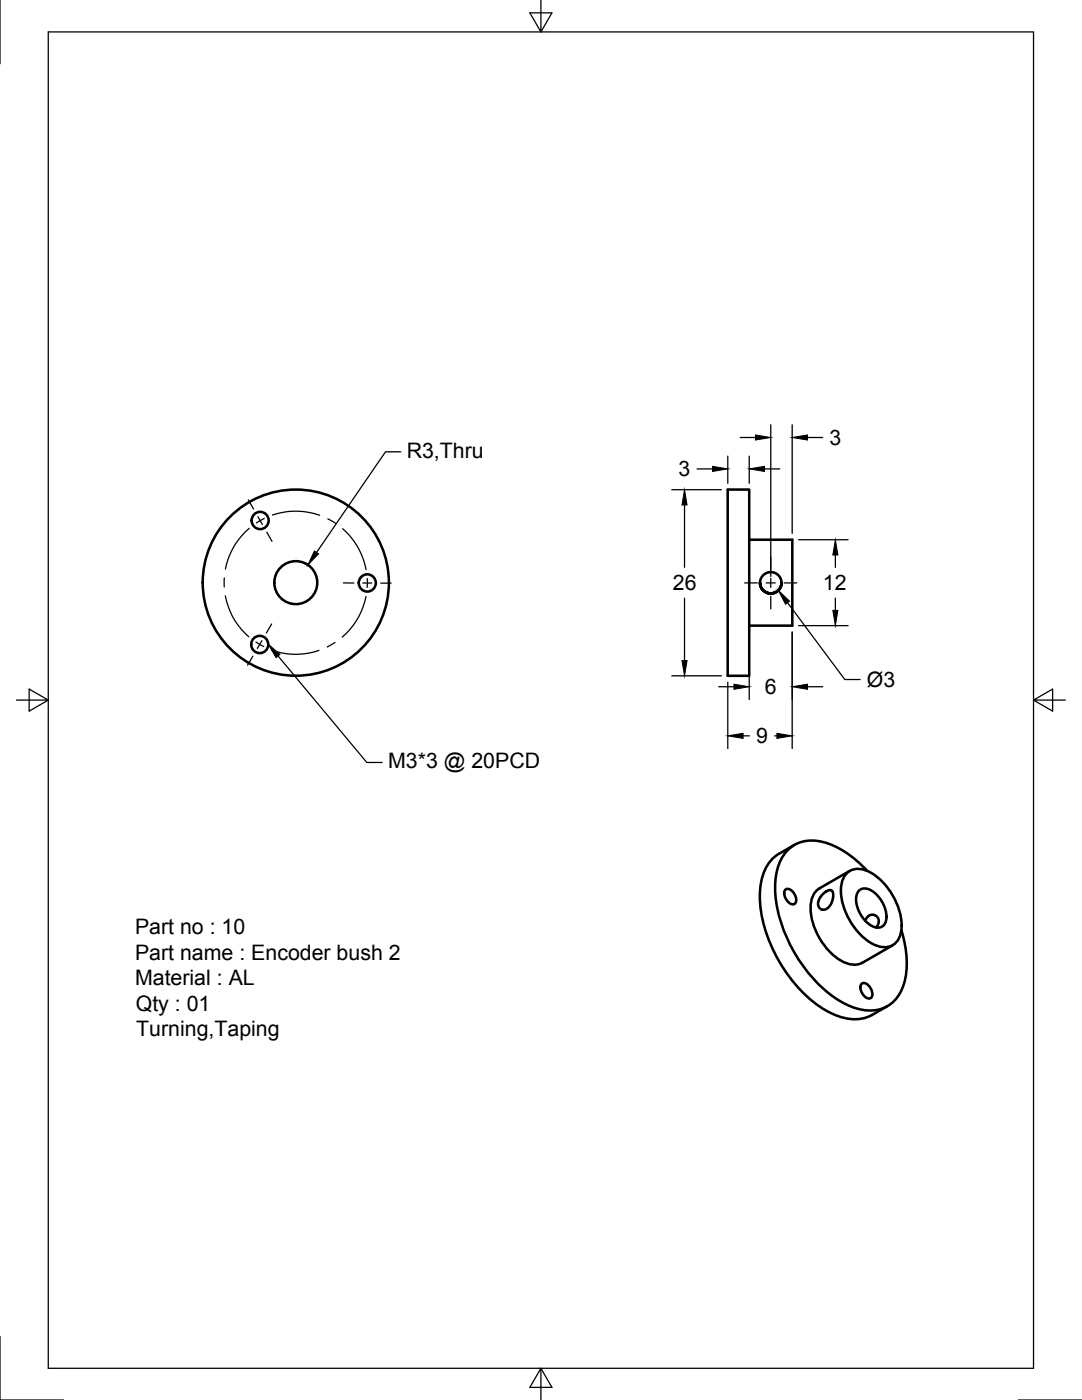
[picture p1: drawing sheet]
<svg xmlns="http://www.w3.org/2000/svg" width="216mm" height="279mm" viewBox="0 0 216 279" stroke-linecap="round" stroke-linejoin="round" font-family="sans-serif">
<!-- layer: Visible -->
<g fill="none" stroke="#000" stroke-width=".51">
<path d="M145.2 97.7h4.3v37.2h-4.3zM149.5 107.7h8.6v17.2h-8.6M151.7 116.3l.1 .8 .5 .7 .6 .4 .7 .2 .9-.1 .7-.4 .5-.7 .2-.9M151.7 116.3v.6l.4 .7 .7 .6 .9 .2 .8-.1 .7-.4 .5-.6 .2-.8v-.2l-.2 .9-.5 .7-.7 .4-.8 .1-.9-.2-.6-.5-.5-.8zM156.7 177.5a1.47 1.47 0 0 1 2 1.2 1.3 1.3 0 0 1-.3 1.8 2.11 2.11 0 0 1-1.7-3zM158.5 168.6l-3 1.8a8.4 8.4 0 0 0-3.8 7 26.9 26.9 0 0 0 5.8 17.5 21.2 21.2 0 0 0 11 8.3 7.6 7.6 0 0 0 5.5-.7M164 178.6l.7-.6 .8-.4 .5 .1 .2 .5v.8l-.3 1.1-.5 .9-.8 .5h-.8l-.3-.3-.2-.5 .1-1.1zM169 174.3a3.9 3.9 0 0 1 4.9-.1 13 13 0 0 1 5.9 11.6 3.4 3.4 0 0 1-5 2.9 12.7 12.7 0 0 1-6.9-12.1l.2-.9zM169.6 173.8l-6.1 3.5a4.5 4.5 0 0 0-1.8 4.4 13.3 13.3 0 0 0 6.5 10.2 4.2 4.2 0 0 0 3.9 .2l6-3.4M171.3 177.8a2.21 2.21 0 0 1 3.2 .3 6.4 6.4 0 0 1 2.3 5.5 1.78 1.78 0 0 1-3 1.1 6.5 6.5 0 0 1-2.9-5.9zM173 173.8a17.5 17.5 0 0 0-10-6 6.8 6.8 0 0 0-7.7 5 20.6 20.6 0 0 0 1.6 14.2 26.7 26.7 0 0 0 12.6 13.8 7.7 7.7 0 0 0 9.3-1.5 12.9 12.9 0 0 0 1.9-10.3l-.8-3.3M171.9 196.3a1.47 1.47 0 0 1 2 1.2 1.3 1.3 0 0 1-.3 1.8 2.11 2.11 0 0 1-1.7-3z"/>
<path d="M172.6 183.7l.5-.8 .5-.3 .5-.1 .7 .3 .4 .3 .1 .5-.1 .9-.4 .6M177 200.8l-3 1.8"/>
<circle cx="51.9" cy="103.9" r="1.71"/>
<circle cx="59" cy="116.3" r="4.3"/>
<circle cx="59" cy="116.3" r="18.6"/>
<circle cx="73.3" cy="116.3" r="1.71"/>
<circle cx="153.8" cy="116.3" r="2.15"/>
<circle cx="51.8" cy="128.6" r="1.71"/>
</g>
<!-- layer: Border -->
<path d="M0 0v12.7M9.6 6.4h196.6v266.7h-196.6zM107.9 0v6.4l-2.2-3.8h4.4l-2.2 3.8M3.3 139.7h6.3l-3.8-2.2v4.4l3.8-2.2M206.2 139.7l3.8 2.2v-4.4l-3.8 2.2h6.4M0 266.7v12.7h12.7M107.9 273.1l2.2 3.8h-4.4l2.2-3.8v6.3M203.2 279.4h12.7" fill="none" stroke="#000" stroke-width=".25"/>
<!-- layer: Center Lines -->
<g fill="none" stroke="#000" stroke-width=".25">
<path d="M49.6 99.8l1 1.8M44.8 115.3l-.1 1.8M45 118.9a14.1 14.1 0 0 0 4.6 8.2M49.7 105.4a14.2 14.2 0 0 0-4.7 8.2M51.5 103.1l.8 1.6M52.7 103.5l-1.5 .9M53.2 106.2l1.1 1.8M54.4 102.8a14.4 14.4 0 0 1 9.4 0M65.4 103.5l1.6 .9M68.4 105.5a14.3 14.3 0 0 1 4.6 8.2M68.5 116.3l2.1 .1M72.4 116.4h1.8"/>
<path d="M73 119a14.2 14.2 0 0 1-4.7 8.1M73.3 115.4v1.8M76 116.4h2M148.6 116.3h2.5M152.9 116.3h1.8M153.8 111.1v2.5M153.8 115.4v1.8M153.8 119v2.5M156.5 116.3h2.5M50.5 131l-1.1 1.8M51.1 128.1l1.5 .9M52.3 127.9l-.9 1.5"/>
<path d="M54.2 124.5l-1.1 1.8M54.3 129.8a14.1 14.1 0 0 0 9.3 0M66.8 128.2l-1.5 .9"/>
</g>
<!-- layer: Dimensions -->
<g fill="none" stroke="#000" stroke-width=".25">
<path d="M80 90.2h-3.1l-13.7 20.1M134 97.7h10M139.1 93.6h3.1M145.2 91v5.5M147.7 87.3h3M149.5 91v5.5M152.5 93.6h3.1M153.8 84.8v30.3M158.1 84.8v21.6M161.1 87.3h3.1M136.6 100.8v12.4M136.6 119.4v12.4"/>
<path d="M159.3 107.7h9.9M166.7 110.8v2.4M166.7 119.4v2.4M134 134.9h10M143.4 137.1h3.1M145.2 136.1v13.3M149.5 126.1v13.5M158.1 126.1v23.3M159.3 124.9h9.9M161.1 137.1h3.1M148.3 146.9h1.2M154.6 146.9h.4"/>
</g>
<g fill="#000" stroke="#000" stroke-width=".2">
<path d="M142.2 93.1l3 .5-3 .5zM150.7 86.8l3.1 .5-3.1 .5zM149.5 93.6l3-.5v1zM158.1 87.3l3-.5v1zM62.7 110l.9 .5-2.2 2.3zM136.6 97.7l.5 3.1h-1zM166.7 107.7l.5 3.1h-1zM136.1 131.8h1l-.5 3.1zM146.5 136.5l3 .6-3 .5zM158.1 137.1l3-.6v1.1zM166.2 121.8h1l-.5 3.1zM145.2 146.9l3.1-.6v1.1z"/>
<path d="M155 146.3l3.1 .6-3.1 .5z"/>
</g>
<!-- layer: Annotations -->
<path d="M53.5 128.6l2.4 2-.8 .6zM155.3 117.8l2.2 2.2-.8 .6z" fill="#000" stroke="#000" stroke-width=".2"/>
<path d="M55.5 130.9l17.7 21.3h3M157.1 120.3l11.5 15.3h3" fill="none" stroke="#000" stroke-width=".25"/>
<g font-size="4.3">
<text x="165.5" y="88.8">3</text>
<text x="81.2" y="91.4">R3,Thru</text>
<text x="135.4" y="95.1">3</text>
<text x="134.3" y="117.8">26</text>
<text x="164.2" y="117.8">12</text>
<text x="173" y="137.2">Ø3</text>
<text x="152.6" y="138.6">6</text>
<text x="150.9" y="148.4">9</text>
<text x="77.4" y="153.3">M3*3 @ 20PCD</text>
<text x="26.9" y="186.4">Part no : 10</text>
<text x="26.9" y="191.5">Part name : Encoder bush 2</text>
<text x="26.9" y="196.6">Material : AL</text>
<text x="27.1" y="201.7">Qty : 01</text>
<text x="27.2" y="206.8">Turning,Taping</text>
</g>
</svg>
